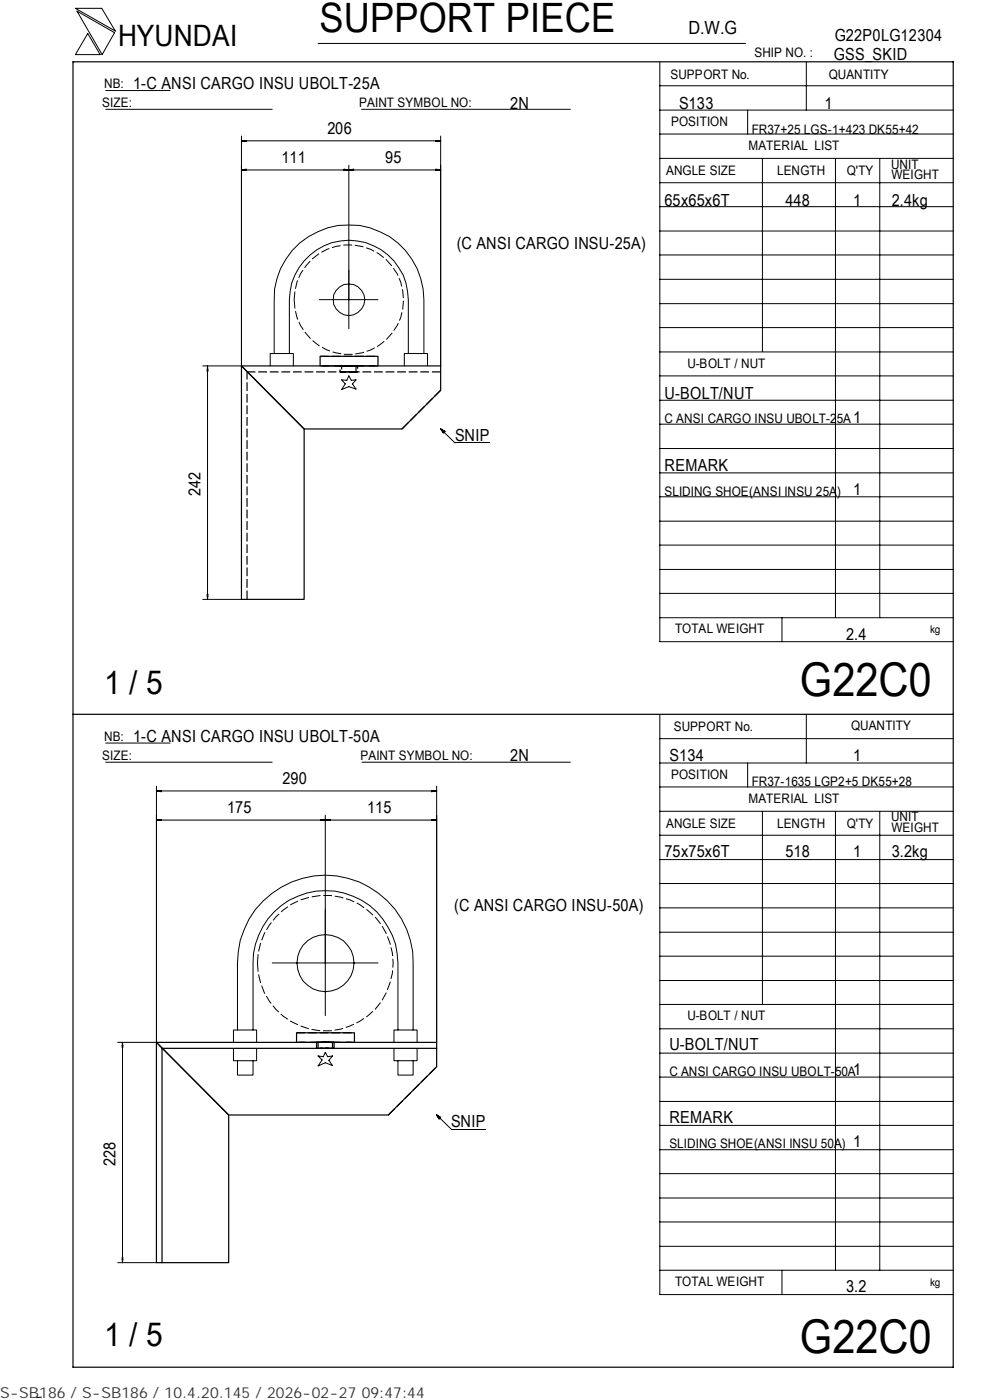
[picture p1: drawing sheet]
<svg xmlns="http://www.w3.org/2000/svg" width="210mm" height="297mm" viewBox="0 0 210 297" stroke-linecap="round" stroke-linejoin="round" font-family="sans-serif">
<g fill="none" stroke="#000" stroke-width=".21">
<path d="M16 1.8h5.6l2.9 4.8zM16.3 2.4l8 4.5-2.6 4.7zM18.6 7.1l2.6 4.5h-5.2zM22.4 19.2h13.7M67.5 9.2h90.6M139.9 18.2h62.3M139.9 13.2v122.9h62.3M171 13.1v10.3M22.4 23.2h35.3M51.2 29.9l1-.1v.2zM51.2 29.9h42.3M51.2 28.9v48.7h-8.2"/>
<path d="M51.2 36.1l1-.2v.2zM51.9 29.8v.2M51.9 36v.1M73 35.9l1 .2h-1zM73.3 36v.1M74 36.1l1-.2v.2zM74 35v34.8M74.7 36v.1M76.7 23.2h44.3M92.4 35.9l1.1 .2h-1.1zM92.4 29.8l1.1 .1-1.1 .1zM92.8 29.8v.2"/>
<path d="M92.8 36v.1M93.5 36.1h-42.3M93.5 28.9v48.7M139.9 38.8h62.3M139.9 33.6h62.3M139.9 28.4h62.3M139.9 23.4h62.3M158.6 23.4v5M161.7 33.6v41M177.2 33.7v97.4M186.6 33.7v97.4M139.9 59.3h62.3"/>
<path d="M139.9 54.1h62.3M139.9 49h62.3M139.9 43.8h62.3M43.9 78.4h.2M44 77.6l.1 1.1h-.2zM44 77.6v49.6M57.3 77.6v-2.6h4.9v2.6M58.2 75v-11.4a15.9 15.9 0 0 1 15.8-15.9 15.9 15.9 0 0 1 15.9 15.9v11.4M61.4 75v-11.4a12.6 12.6 0 0 1 12.6-12.6 12.6 12.6 0 0 1 12.6 12.6v11.4M67.7 63.6h12.5M85.8 77.6v-2.6h4.9v2.6M139.9 79.7h62.3"/>
<path d="M139.9 74.7h62.3M139.9 69.5h62.3M139.9 64.4h62.3M72.5 80.6l1.1 .1 .4-1 .5 1 1-.1-.7 .8 .7 1.1-1.5-.5-1.5 .6 .7-1.2zM93.5 91l.9 .5-.3 .4zM93.5 91l3 3h7.4M139.9 95.2h62.3M139.9 90h62.3M139.9 84.9h62.3M139.9 100.3h62.3M139.9 115.6h62.3M139.9 110.6h62.3"/>
<path d="M139.9 105.4h62.3M43 127.2h8.2M43.9 126.1h.2l-.1 1.1zM43.9 126.5h.2M139.9 131.1h62.3M139.9 125.9h62.3M139.9 120.8h62.3M165.9 131.1v5M22.4 157.6h13.7M139.9 151.7v122.9h62.3M139.9 156.7h62.3M171 151.5v10.4"/>
<path d="M22.4 161.7h35.3M33.2 166.8v54.3h-8.2M33.2 167.8l1-.1v.3zM33.2 167.8h59.4M33.2 174l1-.1v.2zM33.2 174h59.4M33.9 167.8v.1M33.9 173.9v.2M68 173.9l2 .2v-.2l-2 .2zM68.3 173.9v.2M69 173v42.5M69.8 173.9v.2"/>
<path d="M76.8 161.7h44.2M91.5 173.9l1.1 .1-1.1 .1zM91.5 167.7l1.1 .1-1.1 .2zM91.9 167.8v.1M91.9 173.9v.2M92.6 166.8v54.3M139.9 177.2h62.3M139.9 172.1h62.3M139.9 167h62.3M139.9 161.9h62.3M158.6 161.9v5.1M161.7 172.1v41"/>
<path d="M177.2 172.2v97.3M186.6 172.2v97.3M139.9 182.4h62.3M139.9 197.8h62.3M139.9 192.6h62.3M139.9 187.4h62.3M50.4 218.5v-14.2a18.6 18.6 0 0 1 18.6-18.6 18.6 18.6 0 0 1 18.6 18.6v14.2M53.7 218.5v-14.2a15.4 15.4 0 0 1 15.3-15.3 15.4 15.4 0 0 1 15.4 15.3v14.2M57.7 204.3h22.5M139.9 218.3h62.3M139.9 213.1h62.3M139.9 208h62.3"/>
<path d="M139.9 202.9h62.3M25.9 221.8h.2M26 221.1l.1 1.1h-.2zM26 221.1v46.8M49.5 222.4v2.6h4.9v-2.6M49.5 221.1v-2.6h4.9v2.6M50.4 225v3.1h3.3v-3.1M67.5 224l1.1 .2 .4-.9 .5 .9 1-.2-.7 .9 .7 1.1-1.5-.5-1.5 .6 .8-1.2zM83.6 222.4v2.6h4.9v-2.6M83.6 221.1v-2.6h4.9v2.6M84.4 225v3.1h3.2v-3.1M92.6 236.5l.9 .6-.4 .3z"/>
<path d="M92.6 236.5l3.1 3h7.3M139.9 238.7h62.3M139.9 233.7h62.3M139.9 228.5h62.3M139.9 223.4h62.3M139.9 259.2h62.3M139.9 254.2h62.3M139.9 249h62.3M139.9 243.9h62.3M25 267.9h8.2M25.9 266.9h.2l-.1 1zM25.9 267.2h.2"/>
<path d="M139.9 269.5h62.3M139.9 264.4h62.3M165.9 269.5v5.1M8.8 296.4l-1 .1"/>
<circle cx="74" cy="63.6" r="3.4"/>
<circle cx="69" cy="204.3" r="6.1"/>
</g>
<path d="M15.5 13.1h186.7v277h-186.7zM51.2 77.6h42.3v5.2l-8.3 8.2h-20.7zM51.2 77.6l13.3 13.4v36.2h-13.3zM67.9 77.6v-2h12.3v2M15.5 151.5h186.7M62.9 221.1v-2h12.3v2M92.6 222.4v3.9l-10.2 10.2h-33.9l-15.3-15.4h59.4v1.3h-58.2v45.5h14.1v-31.4l-15.3-15.4v46.8h1.2" fill="none" stroke="#000" stroke-width=".25"/>
<g fill="none" stroke="#000" stroke-width=".25" stroke-dasharray="1.9 .6" stroke-linecap="butt">
<path d="M67.9 75.6h12.3M67.9 77.6h12.3M72.1 77.6h3.8M72.1 77.6h3.8v1.3h-3.8v-1.3M75.4 77.6l.1 1.3h-3v-1.3h2.9M75.9 78.9h-3.8M80.2 77.6h-12.3M93.5 78.9h-41.1M85.2 91l8.3-8.2M52.4 127.2v-48.3M62.9 219.1h12.3M62.9 221.1h12.3h-12.3"/>
<path d="M67.1 221.1h3.8M70.1 221.1h.4v1.3h-3v-1.3h2.6M70.7 221.1h.2v1.3h-3.8v-1.3h3.6M70.9 222.4h-3.8M82.4 236.5l10.2-10.2"/>
</g>
<path d="M72.5 77.6h3M75.5 78.9h-3M67.5 221.1h3M70.5 222.4h-3" fill="none" stroke="#000" stroke-width=".25" stroke-dasharray="1.7 .5" stroke-linecap="butt"/>
<path d="M93.6 91.1h.8v.8h-.8zM92.7 236.6h.8v.8h-.8z" fill="#000"/>
<path d="M62.4 63.6a11.6 11.6 0 0 0 16.3 10.5 11.6 11.6 0 0 0 3.1-19.2 11.6 11.6 0 0 0-18.8 4.9l-.4 1.9-.2 1.9M54.6 204.3a14.4 14.4 0 0 0 17.5 14.1 14.4 14.4 0 0 0 9.8-20.3 14.4 14.4 0 0 0-21.9-5 14.5 14.5 0 0 0-5.4 11.2" fill="none" stroke="#000" stroke-width=".21" stroke-dasharray="1.9 .6" stroke-linecap="butt"/>
<g font-size="9.9">
<text x="169.7" y="147.6">G22C0</text>
<text x="169.7" y="286.9">G22C0</text>
</g>
<text font-size="8.6" x="67.7" y="6.9">SUPPORT PIECE</text>
<g font-size="7">
<text x="22.1" y="147.2">1 / 5</text>
<text x="22.1" y="285.6">1 / 5</text>
</g>
<text font-size="6.3" x="25.1" y="9.8">HYUNDAI</text>
<text font-size="3.9" x="146" y="7.3">D.W.G</text>
<g font-size="3.5">
<text x="177" y="8.7">G22P0LG12304</text>
<text x="176.9" y="12.8">GSS_SKID</text>
<text x="28.3" y="19">1-C ANSI CARGO INSU UBOLT-25A</text>
<text x="108.2" y="23.1">2N</text>
<text x="144" y="23.1">S133</text>
<text x="174.8" y="23.1">1</text>
<text x="69.4" y="28.4">206</text>
<text x="59.7" y="34.5">111</text>
<text x="81.7" y="34.5">95</text>
<text x="141" y="43.6">65x65x6T</text>
<text x="166.6" y="43.6">448</text>
<text x="180.9" y="43.6">1</text>
<text x="189.1" y="43.6">2.4kg</text>
<text x="96.9" y="52.8">(C ANSI CARGO INSU-25A)</text>
<text x="141" y="84.6">U-BOLT/NUT</text>
<text x="180.9" y="89.7">1</text>
<text x="96.5" y="93.6">SNIP</text>
<text x="141" y="99.9">REMARK</text>
<text x="42.5" y="105.3" transform="rotate(-90 42.5 105.3)">242</text>
<text x="180.9" y="105.1">1</text>
<text x="179.5" y="135.8">2.4</text>
<text x="28.3" y="157.3">1-C ANSI CARGO INSU UBOLT-50A</text>
<text x="108.2" y="161.4">2N</text>
<text x="142" y="161.4">S134</text>
<text x="180.9" y="161.4">1</text>
<text x="59.9" y="166.4">290</text>
<text x="48.2" y="172.5">175</text>
<text x="77.9" y="172.5">115</text>
<text x="141" y="181.9">75x75x6T</text>
<text x="166.6" y="181.9">518</text>
<text x="180.9" y="181.9">1</text>
<text x="189.1" y="181.9">3.2kg</text>
<text x="96.4" y="193.2">(C ANSI CARGO INSU-50A)</text>
<text x="142" y="222.8">U-BOLT/NUT</text>
<text x="180.9" y="228">1</text>
<text x="95.7" y="239.1">SNIP</text>
<text x="142" y="238.3">REMARK</text>
<text x="180.9" y="243.3">1</text>
<text x="24.5" y="247.4" transform="rotate(-90 24.5 247.4)">228</text>
<text x="179.5" y="274.1">3.2</text>
</g>
<text font-size="3.2" fill="#323232" x="0" y="296.6">S-SB186 / S-SB186 / 10.4.20.145 / 2026-02-27 09:47:44</text>
<g font-size="2.8">
<text x="142.2" y="16.8">SUPPORT No.</text>
<text x="160" y="12.2">SHIP NO. :</text>
<text x="175.8" y="16.7">QUANTITY</text>
<text x="21.7" y="22.8">SIZE:</text>
<text x="22.1" y="18.7">NB:</text>
<text x="76.2" y="22.8">PAINT SYMBOL NO:</text>
<text x="142.3" y="26.8">POSITION</text>
<text x="159.4" y="28.4">FR37+25 LGS-1+423 DK55+42</text>
<text x="158.8" y="31.7">MATERIAL LIST</text>
<text x="189" y="35.8">UNIT</text>
<text x="141.3" y="37.2">ANGLE SIZE</text>
<text x="164.8" y="37.1">LENGTH</text>
<text x="179.6" y="37.1">Q'TY</text>
<text x="189.1" y="38">WEIGHT</text>
<text x="145.8" y="78">U-BOLT / NUT</text>
<text x="141" y="89.8">C ANSI CARGO INSU UBOLT-25A</text>
<text x="141" y="105.2">SLIDING SHOE(ANSI INSU 25A)</text>
<text x="143.2" y="134.4">TOTAL WEIGHT</text>
<text x="142.9" y="155">SUPPORT No.</text>
<text x="180.5" y="154.9">QUANTITY</text>
<text x="21.7" y="161.3">SIZE:</text>
<text x="22.1" y="157.1">NB:</text>
<text x="76.5" y="161.2">PAINT SYMBOL NO:</text>
<text x="142.3" y="165.3">POSITION</text>
<text x="159.4" y="166.7">FR37-1635 LGP2+5 DK55+28</text>
<text x="158.8" y="170.3">MATERIAL LIST</text>
<text x="141.3" y="175.7">ANGLE SIZE</text>
<text x="164.8" y="175.6">LENGTH</text>
<text x="179.6" y="175.6">Q'TY</text>
<text x="189" y="174.2">UNIT</text>
<text x="189.1" y="176.5">WEIGHT</text>
<text x="145.8" y="216.5">U-BOLT / NUT</text>
<text x="142" y="228.2">C ANSI CARGO INSU UBOLT-50A</text>
<text x="142" y="243.5">SLIDING SHOE(ANSI INSU 50A)</text>
<text x="143.2" y="272.9">TOTAL WEIGHT</text>
</g>
<g font-size="2.3">
<text x="197.3" y="134.3">kg</text>
<text x="197.3" y="272.8">kg</text>
</g>
</svg>
